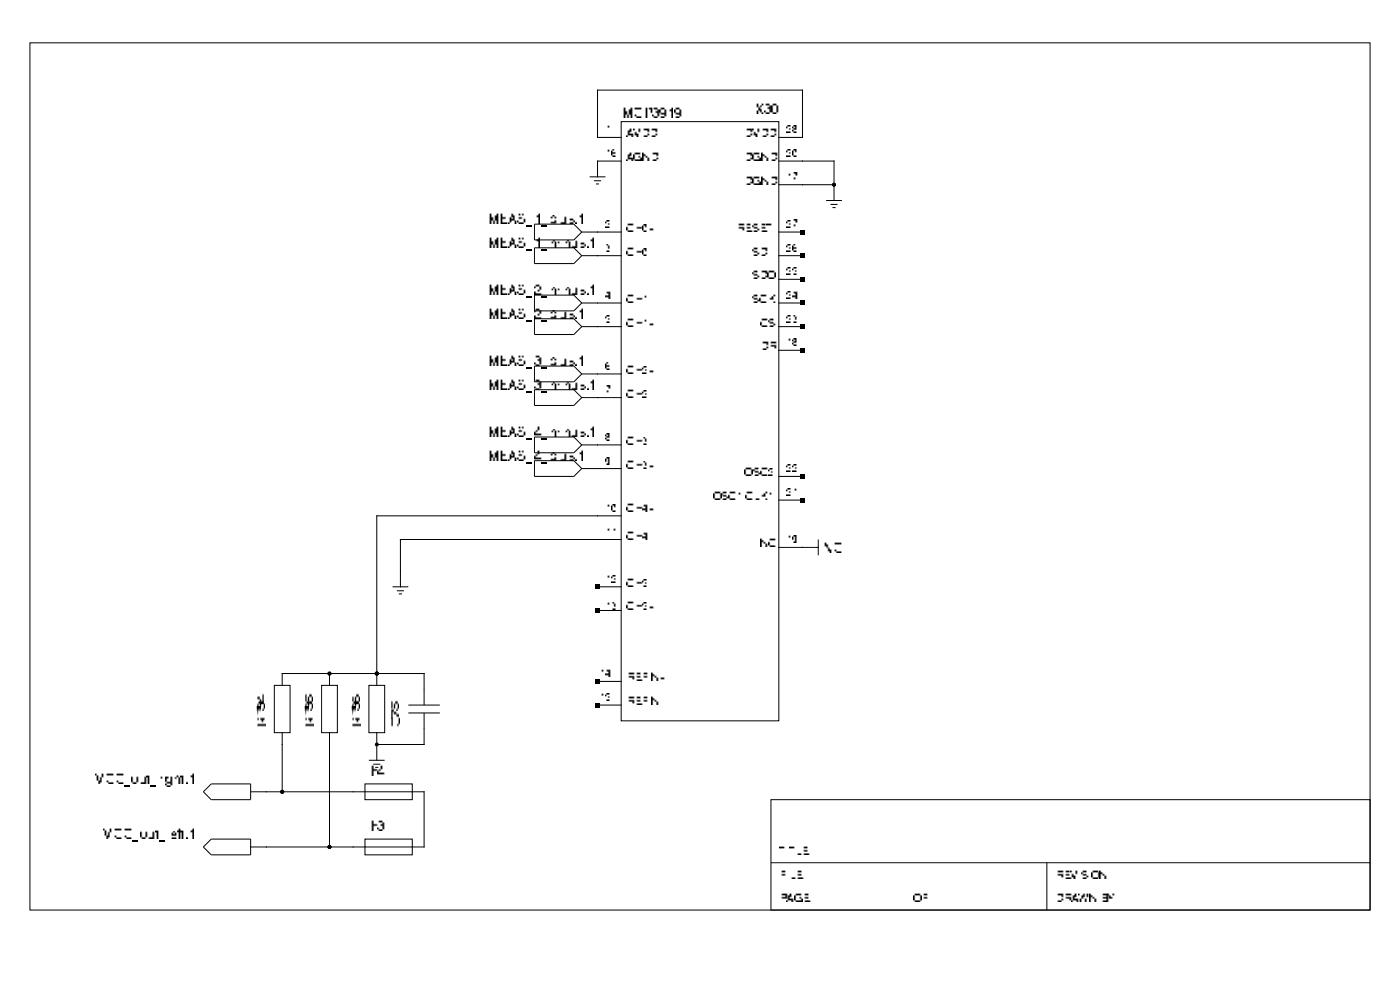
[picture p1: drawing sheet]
<svg xmlns="http://www.w3.org/2000/svg" width="297mm" height="210mm" viewBox="0 0 297 210" stroke-linecap="round" stroke-linejoin="round" font-family="sans-serif">
<g fill="none" stroke="#000" stroke-width=".21">
<path d="M6.3 9.1h284.4v183.9h-284.4zM125.1 37.5h3.3M126 38.3h1.5M126.4 39h.7M131.8 25.8h33.4v127.1h-33.4zM131.8 34.2h-5v3.3M131.8 29.2h-5v-10.1h43.4v10.1h-5M165.2 34.2h11.7v8.3M165.2 39.2h11.7M113.4 47.5h8.3l1.7 1.7-1.7 1.7h-8.3zM113.4 52.6h8.3l1.7 1.6-1.7 1.7h-8.3zM123.4 54.2h8.4"/>
<path d="M123.4 49.2h8.4M165.2 54.2h5M165.2 49.2h5M165.2 59.3h5M175.3 42.5h3.3M176.2 43.4h1.5M176.6 44h.7M113.4 62.6h8.3l1.7 1.7-1.7 1.6h-8.3zM113.4 67.6h8.3l1.7 1.7-1.7 1.7h-8.3zM113.4 77.6h8.3l1.7 1.7-1.7 1.7h-8.3zM123.4 79.3h8.4M123.4 69.3h8.4"/>
<path d="M123.4 64.3h8.4M165.2 69.3h5M165.2 64.3h5M165.2 74.3h5M113.4 97.7h8.3l1.7 1.7-1.7 1.7h-8.3zM113.4 82.7h8.3l1.7 1.6-1.7 1.7h-8.3zM113.4 92.7h8.3l1.7 1.7-1.7 1.6h-8.3zM123.4 84.3h8.4M123.4 94.4h8.4M123.4 99.4h8.4M131.8 109.4h-51.9v36M131.8 114.4h-46.8v10.1"/>
<path d="M165.2 116.1h8.4M165.2 106.1h5M165.2 101.1h5M173.6 114.4v3.4M83.3 124.5h3.3M84.2 125.3h1.5M84.6 126h.7M126.8 129.5h5M126.8 124.5h5M58.2 145.4h3.3v10h-3.3zM59.9 145.4v-2.5h30.1v6.7M59.9 155.4v12.6"/>
<path d="M68.2 145.4h3.4v10h-3.4zM69.9 142.9v2.5M69.9 155.4v24.3M78.3 145.4h3.3v10h-3.3zM79.9 155.4v5.9M86.6 149.6h6.7M86.6 151.2h6.7M90 151.2v6.7h-10.1M126.8 149.6h5M126.8 144.5h5M44.8 166.3h8.4v3.3h-8.4l-1.7-1.6zM44.8 178h8.4v3.3h-8.4l-1.7-1.6z"/>
<path d="M53.2 168h36.8v11.7h-36.8M77.4 178h10.1v3.3h-10.1zM77.4 166.3h10.1v3.3h-10.1zM78.3 161.3h3.3M79.2 162.1h1.5M79.6 162.8h.7M163.6 169.6h127.1v23.4h-127.1zM163.6 183h127.1M222.1 183v10"/>
</g>
<g fill="#000">
<path d="M169.7 58.8h1v1h-1zM169.7 53.7h1v1h-1zM169.7 48.7h1v1h-1zM169.7 73.8h1v1h-1zM169.7 68.8h1v1h-1zM169.7 63.8h1v1h-1zM169.7 105.6h1v1h-1zM169.7 100.6h1v1h-1zM126.3 129h1v1h-1zM126.3 124h1v1h-1zM126.3 149.1h1v1h-1zM126.3 144h1v1h-1z"/>
<circle cx="176.9" cy="39.2" r=".42"/>
<circle cx="69.9" cy="142.9" r=".42"/>
<circle cx="79.9" cy="142.9" r=".42"/>
<circle cx="79.9" cy="157.9" r=".42"/>
<circle cx="59.9" cy="168" r=".42"/>
<circle cx="69.9" cy="179.7" r=".42"/>
</g>
<g font-size="3">
<text x="131.8" y="25">MCP3919</text>
<text x="160.1" y="24.1">X30</text>
<text x="103.3" y="47.5">MEAS_1_plus:1</text>
<text x="103.3" y="52.6">MEAS_1_minus:1</text>
<text x="103.3" y="62.6">MEAS_2_minus:1</text>
<text x="103.3" y="67.6">MEAS_2_plus:1</text>
<text x="103.3" y="77.6">MEAS_3_plus:1</text>
<text x="103.3" y="82.7">MEAS_3_minus:1</text>
<text x="103.3" y="92.7">MEAS_4_minus:1</text>
<text x="103.3" y="97.7">MEAS_4_plus:1</text>
<text x="174.4" y="117.2">NC</text>
<text x="56.5" y="154.6" transform="rotate(-90 56.5 154.6)">R134</text>
<text x="66.6" y="154.6" transform="rotate(-90 66.6 154.6)">R135</text>
<text x="76.6" y="154.6" transform="rotate(-90 76.6 154.6)">R136</text>
<text x="85" y="154.6" transform="rotate(-90 85 154.6)">C75</text>
<text x="20.1" y="166.3">VCC_out_right:1</text>
<text x="78.3" y="164.6">F4</text>
<text x="21.8" y="178">VCC_out_left:1</text>
<text x="78.3" y="176.3">F3</text>
</g>
<g font-size="2.4">
<text x="128.4" y="28.3">1</text>
<text x="132.8" y="29.2">AVDD</text>
<text x="157.9" y="29.2">DVDD</text>
<text x="166.6" y="28.3">28</text>
<text x="128.4" y="33.3">16</text>
<text x="132.8" y="34.2">AGND</text>
<text x="157.9" y="34.2">DGND</text>
<text x="166.6" y="33.3">20</text>
<text x="157.9" y="39.2">DGND</text>
<text x="166.6" y="38.3">17</text>
<text x="128.4" y="53.4">3</text>
<text x="128.4" y="48.4">2</text>
<text x="132.8" y="49.2">CH0+</text>
<text x="156.2" y="49.2">RESET</text>
<text x="166.6" y="53.4">26</text>
<text x="166.6" y="48.4">27</text>
<text x="132.8" y="54.2">CH0-</text>
<text x="159.5" y="59.3">SDO</text>
<text x="159.5" y="54.2">SDI</text>
<text x="166.6" y="58.4">25</text>
<text x="128.4" y="63.4">4</text>
<text x="132.8" y="64.3">CH1-</text>
<text x="159.5" y="64.3">SCK</text>
<text x="166.6" y="63.4">24</text>
<text x="128.4" y="68.5">5</text>
<text x="132.8" y="69.3">CH1+</text>
<text x="161.2" y="69.3">CS</text>
<text x="166.6" y="68.5">23</text>
<text x="161.2" y="74.3">DR</text>
<text x="166.6" y="73.5">18</text>
<text x="128.4" y="83.5">7</text>
<text x="128.4" y="78.5">6</text>
<text x="132.8" y="79.3">CH2+</text>
<text x="132.8" y="84.3">CH2-</text>
<text x="128.4" y="93.5">8</text>
<text x="132.8" y="94.4">CH3-</text>
<text x="128.4" y="98.6">9</text>
<text x="132.8" y="99.4">CH3+</text>
<text x="157.9" y="101.1">OSC2</text>
<text x="166.6" y="100.2">22</text>
<text x="151.2" y="106.1">OSC1/CLK1</text>
<text x="166.6" y="105.2">21</text>
<text x="128.4" y="108.6">10</text>
<text x="128.4" y="113.6">11</text>
<text x="132.8" y="108.6">CH4+</text>
<text x="132.8" y="114.4">CH4-</text>
<text x="161.2" y="116.1">NC</text>
<text x="166.6" y="115.3">19</text>
<text x="128.4" y="123.6">12</text>
<text x="132.8" y="124.5">CH5-</text>
<text x="128.4" y="129.5">13</text>
<text x="132.8" y="129.5">CH5+</text>
<text x="127" y="143.7">14</text>
<text x="127" y="148.7">15</text>
<text x="132.8" y="149.6">REFIN-</text>
<text x="132.8" y="144.5">REFIN+</text>
<text x="165.2" y="181.3">TITLE</text>
<text x="165.2" y="186.4">FILE:</text>
<text x="165.2" y="191.4">PAGE</text>
<text x="193.7" y="191.4">OF</text>
<text x="223.8" y="186.4">REVISION:</text>
<text x="223.8" y="191.4">DRAWN BY:</text>
</g>
</svg>
